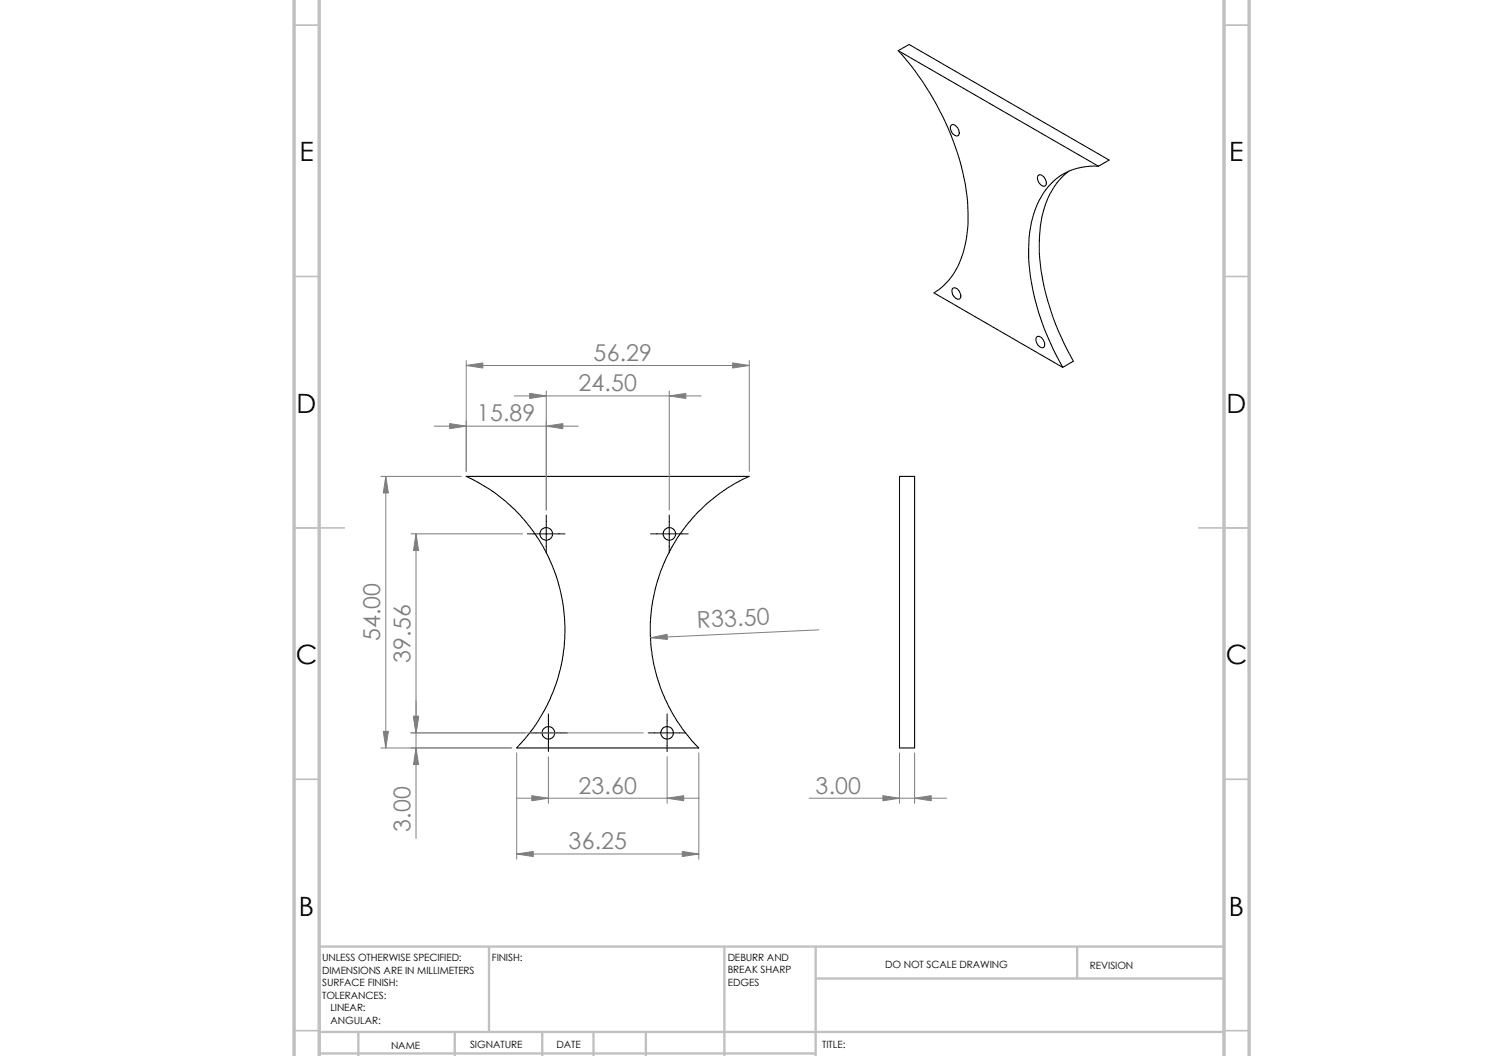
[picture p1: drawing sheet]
<svg xmlns="http://www.w3.org/2000/svg" width="297mm" height="210mm" viewBox="0 0 297 210" stroke-linecap="round" stroke-linejoin="round" font-family="sans-serif">
<path d="M58.5 5h5M243.5 5h5M58.5 55h5M243.5 55h5M58.5 105h10M238.5 105h10M58.5 155h5M243.5 155h5M58.5 205h5M243.5 205h5" fill="none" stroke="#c0c0c0" stroke-width=".34"/>
<g fill="none" stroke="#c0c0c0" stroke-width=".47">
<path d="M97.3 188.3v16.9M144.1 188.3v21.8M162.3 188.3v21.8M162.3 194.6h81.2M214.3 188.3v6.3M243.5 188.3h-180v21.8M63.5 205.2h180M63.5 209.5h98.8M71.3 205.2v4.9M90.5 205.2v4.9M107.9 205.2v4.9M118.1 205.2v4.9"/>
<path d="M128.5 205.2v4.9"/>
</g>
<path d="M58.5 -.1v210.2M63.5 -.1v210.2M243.5 0v210.1M248.5 0v210.1" fill="none" stroke="#c0c0c0" stroke-width=".68" stroke-linecap="butt"/>
<g fill="none" stroke="#000" stroke-width=".21">
<path d="M178.7 10.1l2.1-1.3 39.8 23-2.1 1.3M178.7 10.1l39.8 23M178.7 10.1a54.1 54.1 0 0 1 13.8 30 23.8 23.8 0 0 1-2.3 13.6 12.6 12.6 0 0 1-4.4 4.6l25.6 14.8M189.2 24.9a1.23 1.23 0 0 1 1.6 1.3 .56 .56 0 0 1-.2 .8 .56 .56 0 0 1-.7-.2 1.55 1.55 0 0 1-.7-1.9zM206.5 34.9a1.18 1.18 0 0 1 1.6 1 .66 .66 0 0 1-.1 1 .66 .66 0 0 1-1-.2 1.53 1.53 0 0 1-.5-1.8zM212.6 34a15.8 15.8 0 0 0-5.6 11 39.6 39.6 0 0 0 2.6 18.4l2.1 4.9 1.8 3.5-2.1 1.3M218.5 33.1a11.9 11.9 0 0 0-12.2 7.6 26.7 26.7 0 0 0-1.1 15.4 51.9 51.9 0 0 0 6.2 17M189.5 57.4a1.15 1.15 0 0 1 1.6 1 .66 .66 0 0 1-.1 1 .66 .66 0 0 1-1-.2 1.53 1.53 0 0 1-.5-1.8zM206.2 67a1.18 1.18 0 0 1 1.6 1.1v.2a.63 .63 0 0 1-.3 .8 .63 .63 0 0 1-.8-.3 1.63 1.63 0 0 1-.5-1.8zM92.7 94.7l1.4 .7a33.5 33.5 0 0 1 8.7 53.4h36.2M92.8 94.7h56.3a33.5 33.5 0 0 0-10.1 54.1M178.9 94.7h3v54.1h-3z"/>
<circle cx="108.7" cy="106.2" r="1.24"/>
<circle cx="133.2" cy="106.2" r="1.24"/>
<circle cx="109.1" cy="145.7" r="1.24"/>
<circle cx="132.7" cy="145.7" r="1.24"/>
</g>
<path d="M104.9 106.2h7.5M108.7 102.4v7.5M129.4 106.2h7.5M133.1 102.4v7.5M105.4 145.8h7.5M109.1 142v7.5M128.9 145.8h7.5M132.7 142v7.5" fill="none" stroke="#000" stroke-width=".2"/>
<g fill="none" stroke="#808080" stroke-width=".2">
<path d="M92.8 72.7h56.3M92.8 71.7v22.1M102.3 78.7h37.2M108.7 77.8v23.6M133.1 77.8v23.6M149.1 71.7v22.1M75.8 94.7h16M76.8 94.7v54.1M86.4 84.8h28.6M81.7 106.2h22.2M82.8 106.2v60.6M162.9 125.3l-33.4 1.5"/>
<path d="M75.8 148.8h26M81.7 145.8h46.3M102.7 158.7h36.4M102.8 149.7v21.2M109.1 150.5v9.3M132.7 150.5v9.3M139 149.7v21.2M161 158.7h27.3M178.9 149.7v10.1M181.9 149.7v10.1M102.8 169.8h36.2"/>
</g>
<g fill="#808080" stroke="#808080" stroke-width=".2">
<path d="M132.7 158.7l3.3-.5v1.1z"/>
<path d="M82.8 148.8l.5 3.3h-1z"/>
<path d="M105.8 158.2l3.3 .5-3.3 .6z"/>
<path d="M135.7 169.3l3.3 .5-3.3 .5z"/>
<path d="M102.8 169.8l3.3-.5v1z"/>
<path d="M133.1 78.7l3.3-.5v1z"/>
<path d="M105.4 78.2l3.3 .5-3.3 .5z"/>
<path d="M82.3 142.5h1l-.5 3.3z"/>
<path d="M129.5 126.8l3.2-.6 .1 1z"/>
<path d="M82.8 106.2l.5 3.3h-1z"/>
<path d="M76.8 94.7l.5 3.3h-1.1z"/>
<path d="M76.2 145.5h1.1l-.5 3.3z"/>
<path d="M145.8 72.2l3.3 .5-3.3 .5z"/>
<path d="M92.8 72.7l3.3-.5v1z"/>
<path d="M108.7 84.8l3.3-.6v1.1z"/>
<path d="M89.5 84.2l3.3 .6-3.3 .5z"/>
<path d="M175.6 158.2l3.3 .5-3.3 .6z"/>
<path d="M181.9 158.7l3.4-.5v1.1z"/>
</g>
<g font-size="5.3">
<text x="59.6" y="32.1">E</text>
<text x="244.6" y="32.1">E</text>
<text x="59" y="82.1">D</text>
<text x="244" y="82.1">D</text>
<text x="58.8" y="132.1">C</text>
<text x="243.8" y="132.1">C</text>
<text x="59.5" y="182.1">B</text>
<text x="244.5" y="182.1">B</text>
</g>
<g font-size="4.6" fill="#808080">
<text x="118.1" y="71.8">56.29</text>
<text x="115.1" y="77.8">24.50</text>
<text x="94.9" y="83.8">15.89</text>
<text x="138.7" y="124.9" transform="rotate(-3 138.7 124.9)">R33.50</text>
<text x="75.7" y="127.6" transform="rotate(-90 75.7 127.6)">54.00</text>
<text x="81.7" y="131.8" transform="rotate(-90 81.7 131.8)">39.56</text>
<text x="115.1" y="157.8">23.60</text>
<text x="162.2" y="157.8">3.00</text>
<text x="81.7" y="165.5" transform="rotate(-90 81.7 165.5)">3.00</text>
<text x="113.1" y="168.9">36.25</text>
</g>
<g font-size="2">
<text x="64.1" y="191.1">UNLESS OTHERWISE SPECIFIED:</text>
<text x="97.9" y="191.1">FINISH:</text>
<text x="144.8" y="191.1">DEBURR AND</text>
<text x="64.1" y="193.6">DIMENSIONS ARE IN MILLIMETERS</text>
<text x="64.1" y="196.1">SURFACE FINISH:</text>
<text x="144.8" y="196">EDGES</text>
<text x="144.8" y="193.5">BREAK SHARP</text>
<text x="176.1" y="192.5">DO NOT SCALE DRAWING</text>
<text x="216.8" y="192.7">REVISION</text>
<text x="64.1" y="198.6">TOLERANCES:</text>
<text x="65.7" y="201.1">LINEAR:</text>
<text x="65.7" y="203.6">ANGULAR:</text>
<text x="77.8" y="208.5">NAME</text>
<text x="93.5" y="208.5">SIGNATURE</text>
<text x="110.7" y="208.4">DATE</text>
<text x="163.6" y="208.4">TITLE:</text>
</g>
</svg>
